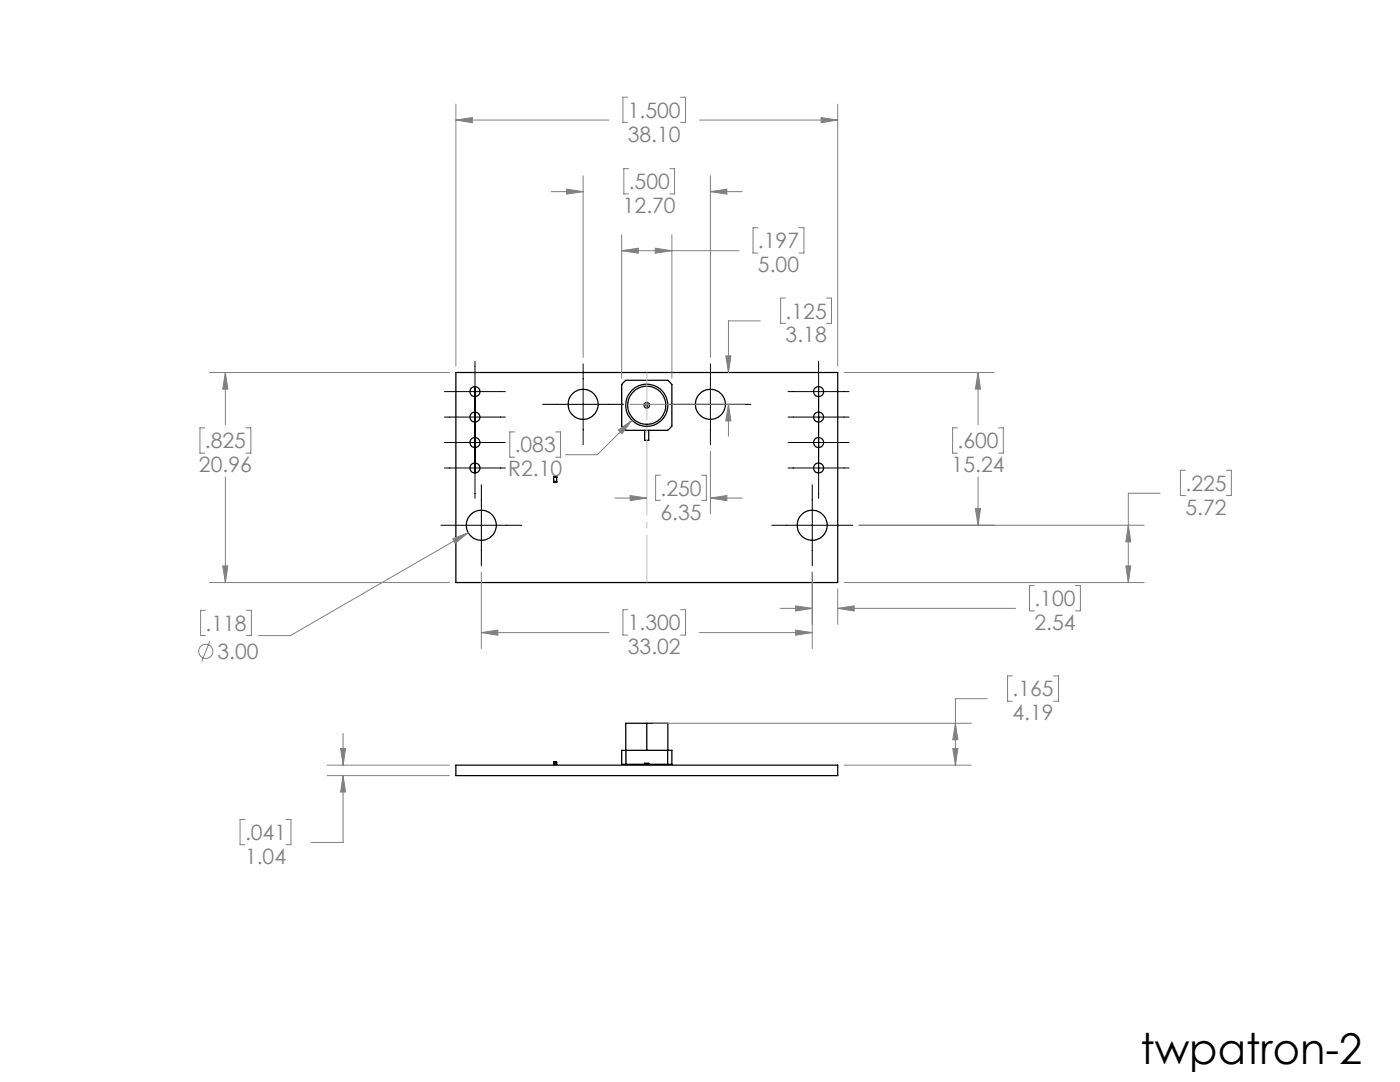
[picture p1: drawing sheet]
<svg xmlns="http://www.w3.org/2000/svg" width="279mm" height="216mm" viewBox="0 0 279 216" stroke-linecap="round" stroke-linejoin="round" font-family="sans-serif">
<g fill="none" stroke="#000" stroke-width=".25">
<path d="M91 74.3h76.2v41.9h-76.2zM124.4 76.4l.5-.5 8.4 .1 .8 .7v8.3l-.2 .3-.7 .6h-8.3l-.2-.2-.6-.7v-8.3zM110.5 95.2l.6 .1zM110.5 96.2h.6M110.5 96.1h.6zM110.5 95.1h.1M110.5 95.1v1.1M110.5 95.1h.6M111.1 95.1h.1M111.1 95.1v1.1M128.7 85.9v2h.8v-2M129.1 80.7a.16 .16 0 0 0-.2 .2 .16 .16 0 0 0 .2 .1"/>
<path d="M129.1 80.7l.1 .1-.1 .2M129.1 80.3a.56 .56 0 0 0-.6 .6 .56 .56 0 0 0 .6 .5M129.1 80.3a.57 .57 0 0 1 .5 .6 .57 .57 0 0 1-.5 .5M129.1 80.3v.4M129.1 81v.4M91 152.7h76.2v2.1h-76.2zM110.5 152.5h.6M110.5 152.1h.6M110.5 152.1v.4M111.1 152.1v.4M124.9 149.7h9.2v2.8h-.9M124.9 149.7h-.8v2.8h.8"/>
<path d="M124.9 152.5h8.3M124.9 149.7v2.8M128.7 152.5v-.2h.8v.2M129.1 144.3h-4.2v5.4M129.1 144.3h4.2l-.1 8.2M129.1 144.3v5.4"/>
<circle cx="94.8" cy="78.1" r="1"/>
<circle cx="163.4" cy="78.1" r="1"/>
<circle cx="94.8" cy="93.4" r="1"/>
<circle cx="94.8" cy="83.2" r="1"/>
<circle cx="94.8" cy="88.3" r="1"/>
<circle cx="116.4" cy="80.7" r="3"/>
<circle cx="129.1" cy="80.9" r="4.2"/>
<circle cx="129.1" cy="80.9" r="3.8"/>
<circle cx="141.8" cy="80.7" r="3"/>
<circle cx="163.4" cy="93.4" r="1"/>
<circle cx="163.4" cy="83.2" r="1"/>
<circle cx="163.4" cy="88.3" r="1"/>
<circle cx="96" cy="104.8" r="3"/>
<circle cx="162.1" cy="104.8" r="3"/>
</g>
<g fill="none" stroke="#808080" stroke-width=".2">
<path d="M125.3 19.4h-1v5h1M135.8 19.4h1v5h-1M91 24l3.3-.5v1zM91 20.8v52.3M91 24h30.5M110 38.2h6.4M113.1 37.7l3.3 .5-3.3 .5zM116.4 35.1v36.2M125.4 33.7h-.9v5h.9M133.7 33.7h.9v5h-.9M139.6 24h27.6M141.8 38.2l3.3-.5v1z"/>
<path d="M141.8 35.1v36.2M141.8 38.2h6.3M163.9 23.5l3.3 .5-3.3 .5zM167.2 20.8v52.3M124.1 50l3.3-.5v1zM124.1 46.8v28.7M124.1 50h23.4M130.8 49.5l3.3 .5-3.3 .5zM134.1 46.8v28.7M151.3 45.4h-1v5.1h1M156.8 59.5h-1v5h1M159.5 45.4h.9v5.1h-.9"/>
<path d="M165 59.5h.9v5h-.9M41.8 74.3h47.9M45 74.3l.5 3.3h-1zM45 74.3v10.4M144.9 71h1l-.5 3.3zM151.7 64h-6.3v10.3M168.5 74.3h29.9M195.2 74.3l.5 3.3h-1zM195.2 74.3v10.4M40.9 85.4h-1v5h1M45 95.2v21M49.1 85.4h1v5h-1"/>
<path d="M102.7 86.2h-1v5h1M110.9 86.2h1v5h-1M122.7 99.4h6.4M123.4 85.8l2.7-1.9-2 2.6zM125.7 80.7h22.9M125.8 98.9l3.3 .5-3.3 .5zM126.1 83.9l-6.9 6.8h-6.3M131.8 94.8h-1v5h1M140 94.8h1v5h-1M141.8 99.4l3.3-.5v1zM141.8 90v12.6M141.8 99.4h6.3"/>
<path d="M145.4 80.7l.5 3.3h-1zM145.4 80.7v6.3M191.1 85.4h-1v5h1M195.2 95.2v9.6M199.3 85.4h.9v5h-.9M231.5 98.4h-6.3v17.8M236.6 93.8h-1v5.1h1M244.8 93.8h.9v5.1h-.9M41.8 116.2h47.9M44.5 112.9h1l-.5 3.3zM90.3 107.5l3.2-1.2-2.7 2.1zM93.5 106.3l-35.5 20.5h-6.4"/>
<path d="M96.1 114.2v15.2M162.1 114.2v15.2M167.2 117.5v7.1M168.5 116.2h59.9M171.4 104.8h57M194.7 101.5h1l-.5 3.3zM206.4 116.8h-.9v5.1h.9M214.6 116.8h1v5.1h-1M224.7 112.9h1l-.5 3.3zM225.2 104.8l.5 3.3h-1zM41 121.8h-1v5h1M41.9 128l-1.6 4"/>
<path d="M49.2 121.8h1v5h-1M96.1 126.2l3.2-.5v1.1zM96.1 126.2h25.4M125.3 121.7h-1v5h1M135.8 121.7h1v5h-1M139.6 126.2h22.5M155.8 121.4h6.3M158.8 120.9l3.3 .5-3.3 .5zM158.8 125.7l3.3 .5-3.3 .6zM167.2 121.4l3.3-.5v1zM167.2 121.4h35.5M197 139.4h-6.3v13.3"/>
<path d="M202 134.9h-.9v5h.9M210.3 134.9h.9v5h-.9M65.3 154.8h24.4M65.3 152.7h24.4M68 149.4h1l-.5 3.3zM68.5 154.8l.5 3.2h-1zM68.5 154.8v13.3h-6.4M68.5 146.3v6.4M130.4 144.3h63.5M168.5 152.7h25.4M190.1 149.4h1.1l-.5 3.3zM190.7 144.3l.5 3.3h-1.1z"/>
<path d="M48.9 163.5h-1v5.1h1M57.1 163.5h1v5.1h-1"/>
<circle cx="41.1" cy="130" r="1.41"/>
</g>
<path d="M129.1 116.2v-41.9" fill="none" stroke="#c0c0c0" stroke-width=".2" stroke-dasharray="15.2 1.3 1.3 1.3" stroke-dashoffset="5.7" stroke-linecap="butt"/>
<g fill="none" stroke="#000" stroke-width=".2">
<path d="M88.7 78.1h12.2M94.8 72.1v27.3M116.4 72.6v16.2M141.8 72.6v16.2M157.3 78.1h12.1M163.4 72.1v27.3M88.7 83.2h12.2M88.7 88.3h12.2M88.7 93.4h12.2M96.1 96.7v16.2M108.3 80.7h16.2M133.7 80.7h16.2"/>
<path d="M157.3 83.2h12.1M157.3 88.3h12.1M157.3 93.4h12.1M162.1 96.7v16.2M88 104.8h16.1M154 104.8h16.2"/>
</g>
<g fill="#808080">
<path d="M91 24l3.3-.5v1zM163.9 23.5l3.3 .5-3.3 .5zM44.5 112.9h1l-.5 3.3zM45 74.3l.5 3.3h-1zM195.2 74.3l.5 3.3h-1zM194.7 101.5h1l-.5 3.3zM158.8 120.9l3.3 .5-3.3 .5zM167.2 121.4l3.3-.5v1zM96.1 126.2l3.2-.5v1.1zM158.8 125.7l3.3 .5-3.3 .6zM225.2 104.8l.5 3.3h-1zM224.7 112.9h1l-.5 3.3zM113.1 37.7l3.3 .5-3.3 .5zM141.8 38.2l3.3-.5v1zM145.4 80.7l.5 3.3h-1zM144.9 71h1l-.5 3.3zM90.3 107.5l.5 .9 2.7-2.1zM124.1 50l3.3-.5v1zM130.8 49.5l3.3 .5-3.3 .5zM123.4 85.8l.7 .7 2-2.6zM68.5 154.8l.5 3.2h-1zM68 149.4h1l-.5 3.3zM190.7 144.3l.5 3.3h-1.1zM190.1 149.4h1.1l-.5 3.3z"/>
<path d="M141.8 99.4l3.3-.5v1zM125.8 98.9l3.3 .5-3.3 .5z"/>
</g>
<text font-size="8.5" x="227.6" y="212.3">twpatron-2</text>
<g font-size="4.2" fill="#808080">
<text x="125.3" y="23.5">1.500</text>
<text x="125.3" y="28.2">38.10</text>
<text x="125.5" y="37.8">.500</text>
<text x="124.3" y="42.5">12.70</text>
<text x="151.3" y="49.6">.197</text>
<text x="151.3" y="54.3">5.00</text>
<text x="156.8" y="63.6">.125</text>
<text x="156.8" y="68.3">3.18</text>
<text x="40.9" y="89.5">.825</text>
<text x="191.1" y="89.5">.600</text>
<text x="39.7" y="94.2">20.96</text>
<text x="101.4" y="95">R2.10</text>
<text x="102.7" y="90.3">.083</text>
<text x="189.9" y="94.2">15.24</text>
<text x="131.8" y="98.9">.250</text>
<text x="236.6" y="97.9">.225</text>
<text x="131.8" y="103.7">6.35</text>
<text x="236.6" y="102.7">5.72</text>
<text x="41" y="125.9">.118</text>
<text x="125.3" y="125.8">1.300</text>
<text x="206.4" y="120.9">.100</text>
<text x="206.4" y="125.7">2.54</text>
<text x="43.4" y="131.6">3.00</text>
<text x="125.3" y="130.5">33.02</text>
<text x="202.1" y="139">.165</text>
<text x="202.1" y="143.7">4.19</text>
<text x="48.9" y="167.6">.041</text>
<text x="48.9" y="172.4">1.04</text>
</g>
</svg>
